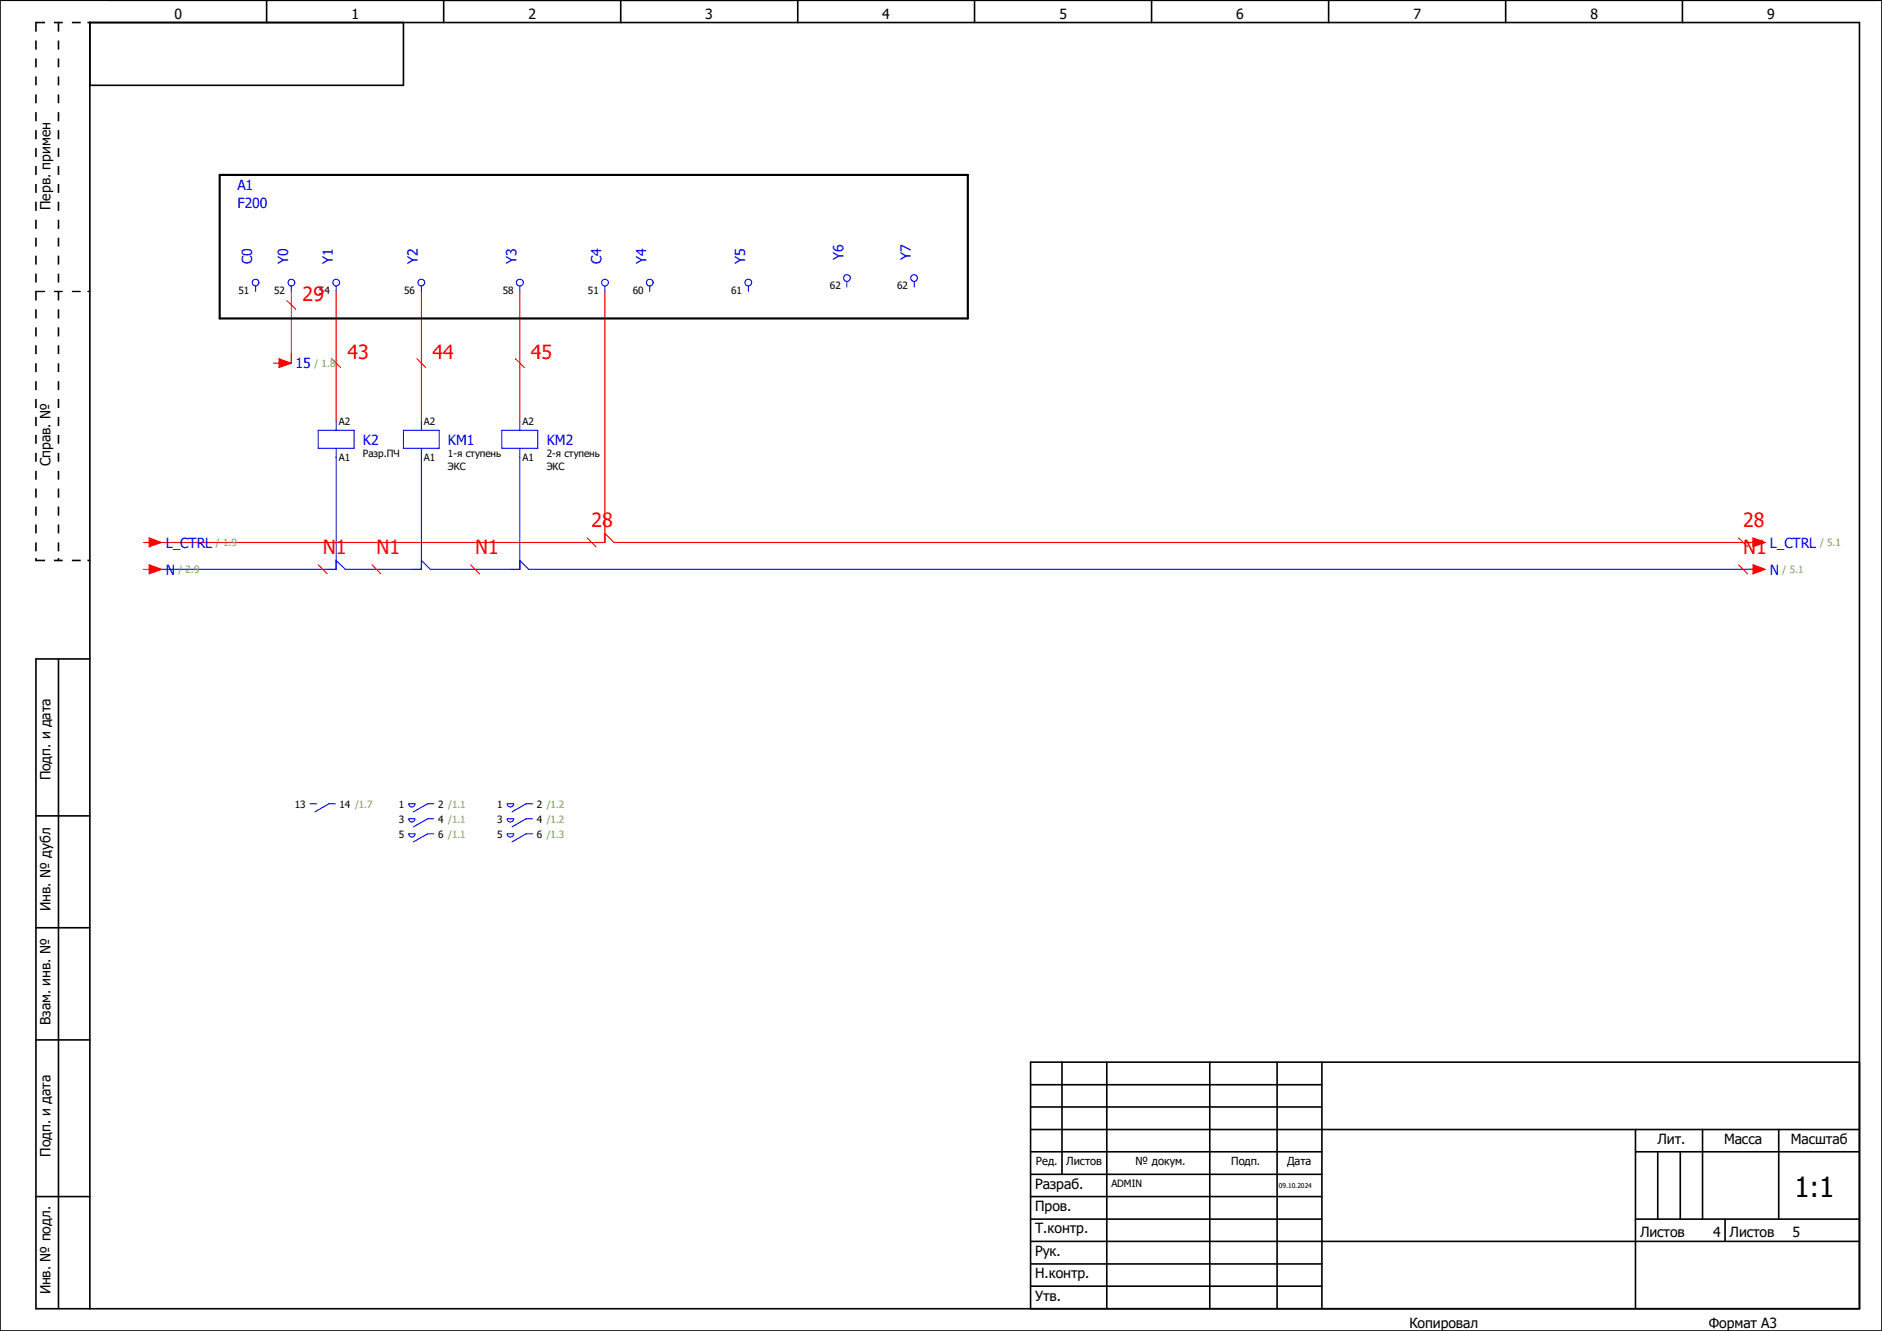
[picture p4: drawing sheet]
<svg xmlns="http://www.w3.org/2000/svg" width="297mm" height="210mm" viewBox="0 0 297 210" stroke-linecap="round" stroke-linejoin="round" font-family="sans-serif">
<path d="M210.1 -.1l-210.1 210.2M0 160.4l70.2 49.6M0 210v.1" fill="none" stroke="#fff" stroke-width=".16"/>
<g fill="none" stroke="#000" stroke-width=".25">
<path d="M0 0h297v210h-297zM42.1 0v3.6M63.7 3.6v9.9h-49.5M70 0v3.6M98 0v3.6M125.9 0v3.6M153.8 0v3.6M181.7 0v3.6M209.7 0v3.6M237.6 0v3.6M265.5 0v3.6M9.2 104v102.5"/>
<path d="M14.2 104h-8.5v102.5h287.8v-202.9h-279.3v202.9M5.7 128.7h8.5M5.7 146.4h8.5M5.7 164.1h8.5M162.6 178.2h130.9M162.6 171.2h46M162.6 174.7h46M167.6 167.6v17.7M174.7 167.6v38.9M190.9 167.6v38.9M201.5 167.6v38.9M208.6 167.6v38.9"/>
<path d="M258.1 178.2v28.3M268.7 178.2v14.2M280.7 178.2v14.2M293.5 167.6h-130.9v38.9M5.7 188.8h8.5M162.6 188.8h46M162.6 195.9h130.9M162.6 181.7h46M162.6 185.3h46M162.6 199.4h46M162.6 192.4h46M258.1 181.7h35.4"/>
<path d="M258.1 192.4h35.4M261.6 181.7v10.7M265.2 181.7v10.7M272.2 192.4v3.5M162.6 202.9h46"/>
</g>
<g fill="#000">
<path d="M13.8 3.4h.4l.1 .2-.5 .1zM13.8 45.9h.5v.2h-.5zM5.5 88.1h.3v.3l-.1 .2-.2-.2zM9.1 88.1h.3v.3l-.2 .2-.1-.2zM13.8 88.3h.4l.1 .2-.5 .1z"/>
<path d="M5.6 3.5l-.1 1.5h.3v-1.4zM5.5 6.4v1.4h.3v-1.4zM5.5 9.2v1.4h.3v-1.4zM5.5 12.1v1.4h.3v-1.4zM5.5 14.9v1.4h.3v-1.4zM5.5 17.7v1.4h.3v-1.4zM5.5 20.5v1.5h.3v-1.5zM5.5 23.4v1.4h.3v-1.4zM5.5 26.2v1.4h.3v-1.4zM5.5 29v1.4h.3v-1.4zM5.5 31.8v1.5h.3v-1.5zM5.5 34.7v1.4h.3v-1.4zM5.5 37.5v1.4h.3v-1.4zM5.5 40.3v1.4h.3v-1.4zM5.5 43.2v1.4h.3v-1.4zM5.5 46v1.4h.3v-1.4zM5.5 48.8v1.4h.3v-1.4zM5.5 51.6v1.5h.3v-1.5zM5.5 54.5v1.4h.3v-1.4zM5.5 57.3v1.4h.3v-1.4zM5.5 60.2v1.4h.3v-1.4zM5.5 62.9v1.5h.3v-1.5zM5.5 65.8v1.4h.3v-1.4zM5.5 68.6v1.4h.3v-1.4zM5.5 71.5v1.4h.3v-1.4zM5.5 74.3v1.4h.3v-1.4zM5.5 77.1v1.4h.3v-1.4zM5.5 79.9v1.5h.3v-1.5zM5.5 82.8v1.4h.3v-1.4zM5.5 85.6v1.4h.3v-1.4z"/>
<path d="M5.6 3.5l.1 .2h1.4v-.3zM8.5 3.4v.3h1.4v-.3zM11.3 3.4v.3h1.4v-.3z"/>
<path d="M9.1 3.5v1.5h.3v-1.4zM9.1 6.4v1.4h.3v-1.4zM9.1 9.2v1.4h.3v-1.4zM9.1 12.1v1.4h.3v-1.4zM9.1 14.9v1.4h.3v-1.4zM9.1 17.7v1.4h.3v-1.4zM9.1 20.5v1.5h.3v-1.5zM9.1 23.4v1.4h.3v-1.4zM9.1 26.2v1.4h.3v-1.4zM9.1 29v1.4h.3v-1.4zM9.1 31.8v1.5h.3v-1.5zM9.1 34.7v1.4h.3v-1.4zM9.1 37.5v1.4h.3v-1.4zM9.1 40.3v1.4h.3v-1.4zM9.1 43.2v1.4h.3v-1.4zM9.1 46v1.4h.3v-1.4zM9.1 48.8v1.4h.3v-1.4zM9.1 51.6v1.5h.3v-1.5zM9.1 54.5v1.4h.3v-1.4zM9.1 57.3v1.4h.3v-1.4zM9.1 60.2v1.4h.3v-1.4zM9.1 62.9v1.5h.3v-1.5zM9.1 65.8v1.4h.3v-1.4zM9.1 68.6v1.4h.3v-1.4zM9.1 71.5v1.4h.3v-1.4zM9.1 74.3v1.4h.3v-1.4zM9.1 77.1v1.4h.3v-1.4zM9.1 79.9v1.5h.3v-1.5zM9.1 82.8v1.4h.3v-1.4zM9.1 85.6v1.4h.3v-1.4z"/>
<path d="M5.6 45.9v.2h1.5v-.2zM8.5 45.9v.2h1.4v-.2zM11.3 45.9v.2h1.4v-.2z"/>
<path d="M5.6 88.3l.1 .3h1.4v-.3zM8.5 88.3v.3h1.4v-.3zM11.3 88.3v.3h1.4v-.3z"/>
</g>
<g fill="none" stroke="#00f" stroke-width=".17">
<path d="M40.3 45.1v.9M46 45.1v.9M53 45.1v.9M66.5 45.1v.9M82 45.1v.9M95.5 45.1v.9M102.5 45.1v.9M118.1 45.1v.9M133.6 44.4v.9M144.3 44.4v.9M50.2 67.9h5.7v2.8h-5.7zM53 66.5v1.4"/>
<path d="M53 70.7v19.1h-29M63.7 67.9h5.6v2.8h-5.6zM66.5 70.7v19.1h-12l-1.5-1.4M66.5 66.5v1.4M79.2 67.9h5.7v2.8h-5.7zM82 70.7v19.1h-14.1l-1.4-1.4M82 66.5v1.4M82 88.4l1.4 1.4h193.8M48.9 126.8h1.1M52.9 126.8h-1l-2.2 1.3M64.5 126.8h1a.49 .49 0 0 1-.5 .5 .49 .49 0 0 1-.5-.5zM64.5 129.2h1a.49 .49 0 0 1-.5 .5 .49 .49 0 0 1-.5-.5z"/>
<path d="M64.5 131.6h1a.49 .49 0 0 1-.5 .5 .49 .49 0 0 1-.5-.5zM68.5 126.8h-1l-2.3 1.3M68.5 129.2h-1l-2.3 1.3M68.5 131.6h-1l-2.3 1.2M80.1 126.8h1a.51 .51 0 0 1-.5 .5 .51 .51 0 0 1-.5-.5zM80.1 129.2h1a.51 .51 0 0 1-.5 .5 .51 .51 0 0 1-.5-.5zM80.1 131.6h1a.51 .51 0 0 1-.5 .5 .51 .51 0 0 1-.5-.5zM84 126.8h-1l-2.2 1.3M84 129.2h-1l-2.2 1.3M84 131.6h-1l-2.2 1.2"/>
<circle cx="40.3" cy="44.6" r=".53"/>
<circle cx="46" cy="44.6" r=".54"/>
<circle cx="53.1" cy="44.6" r=".54"/>
<circle cx="66.5" cy="44.6" r=".53"/>
<circle cx="82.1" cy="44.6" r=".54"/>
<circle cx="95.5" cy="44.6" r=".54"/>
<circle cx="102.5" cy="44.6" r=".54"/>
<circle cx="118.1" cy="44.6" r=".53"/>
<circle cx="133.7" cy="43.9" r=".54"/>
<circle cx="144.3" cy="43.9" r=".53"/>
</g>
<g fill="none" stroke="#f00" stroke-width=".17">
<path d="M45.3 47.4l1.4 1.4M46 46v11.3h-1.4M52.3 56.6l1.5 1.4M53 46v20.5M65.8 56.6l1.4 1.4M66.5 46v20.5M81.3 56.6l1.5 1.4M82 46v20.5M95.5 46v39.6h-71.5M23.5 84.9l2 .7-2 .7zM50.2 89.1l1.4 1.5M58.7 89.1l1.4 1.5"/>
<path d="M74.3 89.1l1.4 1.5M92.7 84.9l1.4 1.4M95.5 84.2l1.4 1.4h180.3M274.4 84.9l1.4 1.4M274.4 89.1l1.4 1.5"/>
</g>
<path d="M34.7 27.6h118v22.6h-118z" fill="none" stroke="#000" stroke-width=".34"/>
<path d="M23.5 84.9l2 .7-2 .7z" fill="#f00"/>
<path d="M22.6 85.6h.9M23.5 89.1l2 .7-2 .8z" fill="none" stroke="#f00" stroke-width=".17"/>
<path d="M23.5 89.1l2 .7-2 .8z" fill="#f00"/>
<path d="M44 56.6l2 .7-2 .7zM22.6 89.8h.9" fill="none" stroke="#f00" stroke-width=".17"/>
<path d="M44 56.6l2 .7-2 .7z" fill="#f00"/>
<path d="M43.1 57.3h.9M276.6 84.9l2 .7-2 .7z" fill="none" stroke="#f00" stroke-width=".17"/>
<path d="M276.6 84.9l2 .7-2 .7z" fill="#f00"/>
<path d="M275.8 85.6h.8M276.6 89.1l2 .7-2 .8z" fill="none" stroke="#f00" stroke-width=".17"/>
<path d="M276.6 89.1l2 .7-2 .8z" fill="#f00"/>
<path d="M275.8 89.8h.8" fill="none" stroke="#f00" stroke-width=".17"/>
<text font-size="4.4" x="283.2" y="188.8">1:1</text>
<g font-size="3.1" fill="#f00">
<text x="47.8" y="47.5">29</text>
<text x="54.8" y="56.6">43</text>
<text x="68.2" y="56.6">44</text>
<text x="83.8" y="56.6">45</text>
<text x="93.3" y="83.1">28</text>
<text x="275.1" y="83.1">28</text>
<text x="50.9" y="87.4">N1</text>
<text x="59.4" y="87.4">N1</text>
<text x="75" y="87.4">N1</text>
<text x="275.1" y="87.4">N1</text>
</g>
<g font-size="2.2">
<text x="27.5" y="3">0</text>
<text x="55.5" y="3">1</text>
<text x="83.4" y="3">2</text>
<text x="111.3" y="3">3</text>
<text x="139.2" y="3">4</text>
<text x="167.2" y="3">5</text>
<text x="195.1" y="3">6</text>
<text x="223.1" y="3">7</text>
<text x="251" y="3">8</text>
<text x="278.9" y="3">9</text>
<text x="8" y="33.1" transform="rotate(-90 8 33.1)">Перв. примен</text>
<text x="8" y="73.6" transform="rotate(-90 8 73.6)">Справ. №</text>
<text x="8" y="123.1" transform="rotate(-90 8 123.1)">Подп. и дата</text>
<text x="8" y="143.8" transform="rotate(-90 8 143.8)">Инв. № дубл</text>
<text x="8" y="161.7" transform="rotate(-90 8 161.7)">Взам. инв. №</text>
<text x="8" y="182.5" transform="rotate(-90 8 182.5)">Подп. и дата</text>
<text x="261.6" y="180.5">Лит.</text>
<text x="272.1" y="180.5">Масса</text>
<text x="282.6" y="180.5">Масштаб</text>
<text x="163.4" y="187.5">Разраб.</text>
<text x="163.4" y="191.1">Пров.</text>
<text x="163.4" y="194.6">Т.контр.</text>
<text x="258.8" y="195.2">Листов</text>
<text x="270.3" y="195.2">4</text>
<text x="273" y="195.2">Листов</text>
<text x="282.9" y="195.2">5</text>
<text x="163.4" y="198.2">Рук.</text>
<text x="163.4" y="201.7">Н.контр.</text>
<text x="8" y="204.3" transform="rotate(-90 8 204.3)">Инв. № подл.</text>
<text x="163.4" y="205.2">Утв.</text>
<text x="222.4" y="209.5">Копировал</text>
<text x="269.7" y="209.5">Формат А3</text>
</g>
<g font-size="2.2" fill="#00f">
<text x="37.5" y="29.9">А1</text>
<text x="37.5" y="32.8">F200</text>
<text x="39.8" y="41.7" transform="rotate(-90 39.8 41.7)">C0</text>
<text x="45.5" y="41.7" transform="rotate(-90 45.5 41.7)">Y0</text>
<text x="52.5" y="41.7" transform="rotate(-90 52.5 41.7)">Y1</text>
<text x="66" y="41.7" transform="rotate(-90 66 41.7)">Y2</text>
<text x="81.5" y="41.7" transform="rotate(-90 81.5 41.7)">Y3</text>
<text x="95" y="41.7" transform="rotate(-90 95 41.7)">C4</text>
<text x="102" y="41.7" transform="rotate(-90 102 41.7)">Y4</text>
<text x="117.6" y="41.7" transform="rotate(-90 117.6 41.7)">Y5</text>
<text x="133.1" y="41" transform="rotate(-90 133.1 41)">Y6</text>
<text x="143.8" y="41" transform="rotate(-90 143.8 41)">Y7</text>
<text x="46.7" y="58.1">15</text>
<text x="57.3" y="70.1">K2</text>
<text x="70.7" y="70.1">KM1</text>
<text x="86.3" y="70.1">KM2</text>
<text x="26.2" y="86.4">L_CTRL</text>
<text x="279.3" y="86.4">L_CTRL</text>
<text x="26.2" y="90.7">N</text>
<text x="279.3" y="90.7">N</text>
</g>
<g font-size="1.8">
<text x="163.5" y="183.8">Ред.</text>
<text x="168.3" y="183.8">Листов</text>
<text x="179.2" y="183.8">№ докум.</text>
<text x="194.3" y="183.8">Подп.</text>
<text x="203.1" y="183.8">Дата</text>
</g>
<g font-size="1.6">
<text x="37.6" y="46.4">51</text>
<text x="43.3" y="46.4">52</text>
<text x="50.3" y="46.4">54</text>
<text x="63.8" y="46.4">56</text>
<text x="79.3" y="46.4">58</text>
<text x="92.8" y="46.4">51</text>
<text x="99.9" y="46.4">60</text>
<text x="115.4" y="46.4">61</text>
<text x="131" y="45.7">62</text>
<text x="141.6" y="45.7">62</text>
<text x="53.5" y="67.1">A2</text>
<text x="66.9" y="67.1">A2</text>
<text x="82.5" y="67.1">A2</text>
<text x="53.5" y="72.7">A1</text>
<text x="57.3" y="72.2">Разр.ПЧ</text>
<text x="66.9" y="72.7">A1</text>
<text x="70.7" y="72.2">1-я ступень</text>
<text x="70.7" y="74.1">ЭКС</text>
<text x="82.5" y="72.7">A1</text>
<text x="86.3" y="72.2">2-я ступень</text>
<text x="86.3" y="74.1">ЭКС</text>
<text x="46.5" y="127.4">13</text>
<text x="53.6" y="127.4">14 /1.7</text>
<text x="62.9" y="127.4">1</text>
<text x="62.9" y="129.8">3</text>
<text x="69.2" y="127.4">2 /1.1</text>
<text x="69.2" y="129.8">4 /1.1</text>
<text x="78.5" y="127.4">1</text>
<text x="78.5" y="129.8">3</text>
<text x="84.7" y="127.4">2 /1.2</text>
<text x="84.7" y="129.8">4 /1.2</text>
<text x="62.9" y="132.2">5</text>
<text x="69.2" y="132.2">6 /1.1</text>
<text x="78.5" y="132.2">5</text>
<text x="84.7" y="132.2">6 /1.3</text>
<text x="175.4" y="187.3">ADMIN</text>
</g>
<g font-size="1.6" fill="#7ca552">
<text x="49.6" y="57.9">/ 1.8</text>
<text x="34.1" y="86.1">/ 1.9</text>
<text x="287.2" y="86.1">/ 5.1</text>
<text x="28.2" y="90.4">/ 2.9</text>
<text x="281.3" y="90.4">/ 5.1</text>
</g>
<text font-size="1.1" x="201.8" y="187.5">09.10.2024</text>
</svg>
